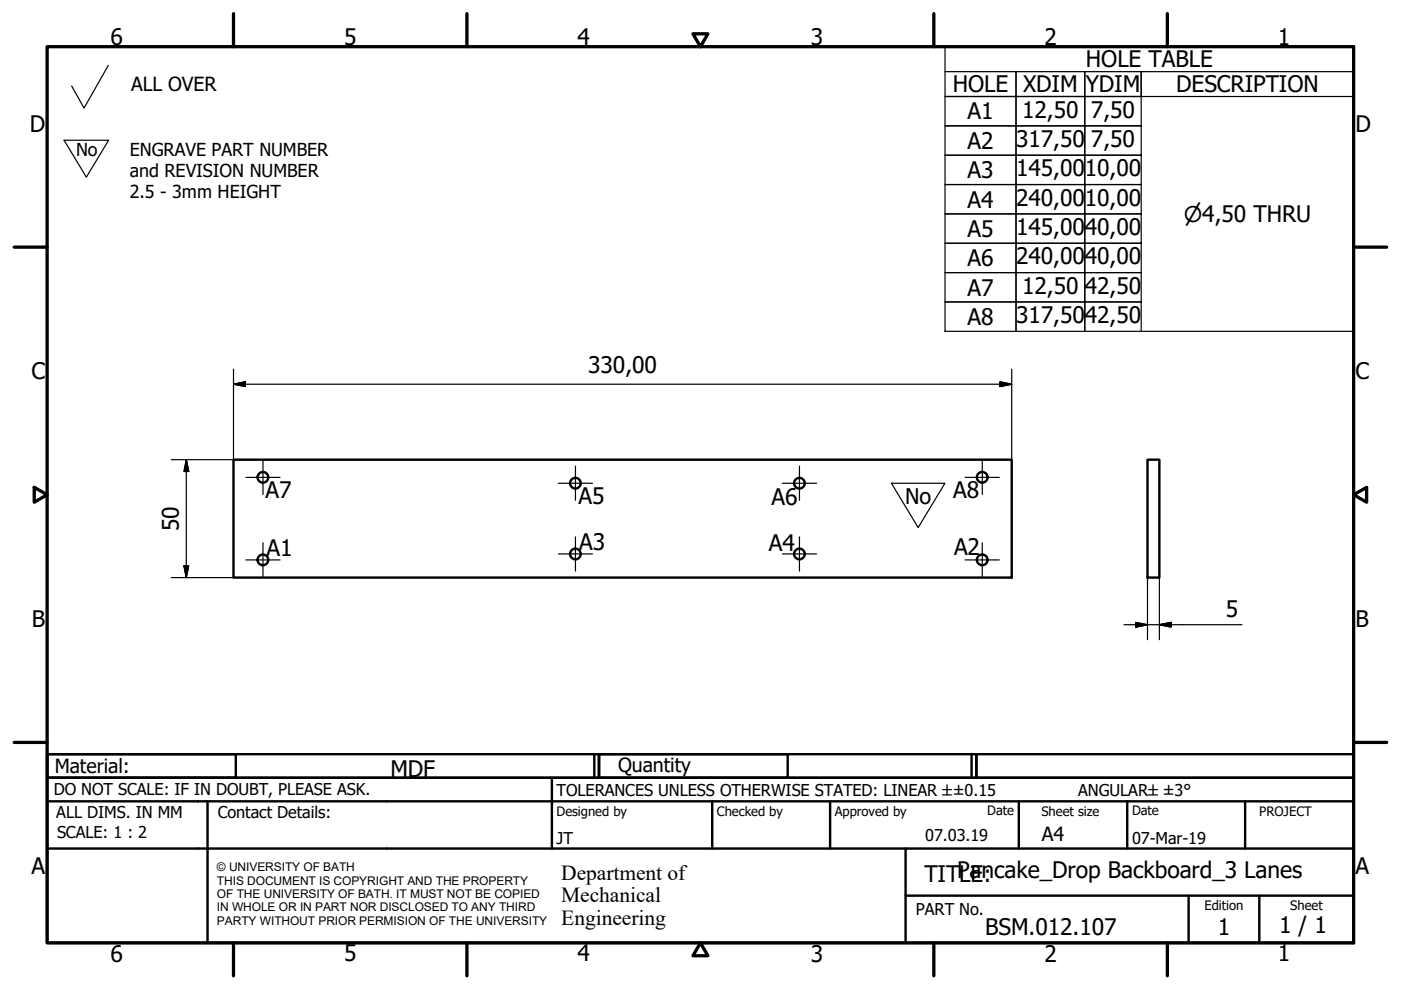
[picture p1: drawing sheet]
<svg xmlns="http://www.w3.org/2000/svg" width="297mm" height="210mm" viewBox="0 0 297 210" stroke-linecap="round" stroke-linejoin="round" font-family="sans-serif">
<!-- layer: Visible (ISO) -->
<g fill="none" stroke="#000" stroke-width=".51">
<path d="M49.5 97.5h165v25h-165zM243.3 97.5h2.5v25h-2.5z"/>
<circle cx="55.7" cy="118.7" r="1.13"/>
<circle cx="55.7" cy="101.2" r="1.13"/>
<circle cx="122" cy="102.5" r="1.13"/>
<circle cx="122" cy="117.5" r="1.13"/>
<circle cx="169.5" cy="102.5" r="1.13"/>
<circle cx="169.5" cy="117.5" r="1.13"/>
<circle cx="208.2" cy="118.7" r="1.13"/>
<circle cx="208.2" cy="101.2" r="1.13"/>
</g>
<!-- layer: Border (ISO) -->
<g fill="none" stroke="#000" stroke-width=".7">
<path d="M10 9.9h277v190h-277zM49.5 2.9v7M99 2.9v7M146.9 7.2h3.2l-1.6 2.7zM198 2.9v7M247.5 2.9v7M3 52.4h7M287 52.4h7M7.3 103.3l2.7 1.6-2.7 1.6zM287 104.9l2.8-1.6v3.2zM3 157.4h7M287 157.4h7"/>
<path d="M49.5 199.9v7M99 199.9v7M148.5 199.9l1.6 2.7h-3.2zM198 199.9v7M247.5 199.9v7"/>
</g>
<!-- layer: Title (ISO) -->
<g fill="none" stroke="#000" stroke-width=".51">
<path d="M10 159.9h40v5h-40zM10 159.9h117v5h-117zM126 159.9v5M127 159.9h40v5h-40zM127 159.9h80v5h-80zM206 159.9v5M207 159.9h80v5h-80zM10 169.9v-5h277v5M10 169.9h277v30h-277zM10 179.9h277M44 169.9v30M117 164.9v15"/>
<path d="M151 169.9v10M176 169.9v10M192 179.9v20M216 169.9v10M239 169.9v10M264 169.9v10M192 189.9h95M252 189.9v10M267 189.9v10"/>
</g>
<!-- layer: Sketch Geometry (ISO) -->
<path d="M23 13.9l-5.2 9-2.6-4.7M13.6 29.7h9.4l-4.7 7.9zM189 102.5h11.3l-5.6 9.4z" fill="none" stroke="#000" stroke-width=".25"/>
<path d="M194.6 121.3h.1" fill="none" stroke="#fff" stroke-width=".21"/>
<!-- layer: Symbol (ISO) -->
<g fill="none" stroke="#000" stroke-width=".25">
<path d="M200.4 15.2h15v5.3h-15h15v6.2h-15h15v6.2h-15h15v6.2h-15h15v6.3h-15h15v6.2h-15h15v6.2h-15h15v6.2h-15h15v6.2v-6.2h14.6v6.2v-6.2h12v6.2M200.4 9.9h86.6v60.3h-86.6zM215.4 15.2h14.6v5.3h-14.6zM230 15.2h12v5.3h-12zM287 15.2h-45v5.3h45M215.4 20.5h14.6v6.2h-14.6zM215.4 26.7h14.6v6.2h-14.6zM215.4 32.9h14.6v6.2h-14.6zM215.4 39.1h14.6v6.3h-14.6zM230 20.5h12v6.2h-12zM230 26.7h12v6.2h-12zM230 32.9h12v6.2h-12z"/>
<path d="M230 39.1h12v6.3h-12zM215.4 45.4h14.6v6.2h-14.6zM215.4 51.6h14.6v6.2h-14.6zM215.4 57.8h14.6v6.2h-14.6zM230 45.4h12v6.2h-12zM230 51.6h12v6.2h-12zM230 57.8h12v6.2h-12z"/>
</g>
<!-- layer: Center Mark (ISO) -->
<g fill="none" stroke="#000" stroke-width=".25">
<path d="M55.8 97.6v7.2M122 98.8v7.3M169.5 98.8v7.3M208.3 97.6v7.2M52.1 118.7h7.3M52.1 101.2h7.3M55.8 115.1v7.2M118.4 117.4h7.2M118.4 102.5h7.2M122 113.8v7.3M165.9 102.5h7.2M165.9 117.4h7.2"/>
<path d="M169.5 113.8v7.3M204.6 118.7h7.3M204.6 101.2h7.3M208.3 115.1v7.2"/>
</g>
<!-- layer: Dimension (ISO) -->
<g fill="none" stroke="#000" stroke-width=".25">
<path d="M49.5 78.3v19.2h-13.2M214.5 78.3v19.2M39.5 97.5l.5 2.5h-1zM39.5 97.5v25M49.5 81.5l2.5-.5v1zM49.5 81.5h165M212 81l2.5 .5-2.5 .5zM39 120h1l-.5 2.5zM36.3 122.5h13.2M238.3 132.5h25M240.8 132l2.5 .5-2.5 .5zM243.3 122.5v13.1"/>
<path d="M245.8 132.5l2.5-.5v1zM245.8 122.5v13.1"/>
</g>
<path d="M39.5 97.5l.5 2.5zM39.5 97.5l.5 2.5h-1zM49.5 81.5l2.5-.5zM49.5 81.5l2.5-.5v1zM212 82l2.5-.5zM212 81l2.5 .5-2.5 .5zM39 120l.5 2.5zM39 120h1l-.5 2.5zM240.8 133l2.5-.5zM240.8 132l2.5 .5-2.5 .5zM245.8 132.5l2.5-.5zM245.8 132.5l2.5-.5v1z" fill="#000" stroke="#000" stroke-width=".25"/>
<g font-size="4.8">
<text x="23.4" y="9.5">6</text>
<text x="72.9" y="9.5">5</text>
<text x="122.4" y="9.5">4</text>
<text x="171.9" y="9.5">3</text>
<text x="221.4" y="9.5">2</text>
<text x="270.9" y="9.5">1</text>
<text x="230.3" y="14.3">HOLE TABLE</text>
<text x="202" y="19.6">HOLE</text>
<text x="216.9" y="19.6">XDIM</text>
<text x="230.2" y="19.6">YDIM</text>
<text x="249.4" y="19.6">DESCRIPTION</text>
<text x="6.3" y="27.9">D</text>
<text x="205.1" y="25.3">A1</text>
<text x="216.7" y="24.9">12,50</text>
<text x="231.3" y="24.9">7,50</text>
<text x="287.4" y="27.9">D</text>
<text x="205.1" y="31.6">A2</text>
<text x="215.4" y="31.2">317,50</text>
<text x="231.3" y="31.2">7,50</text>
<text x="205.1" y="37.8">A3</text>
<text x="215.4" y="37.4">145,00</text>
<text x="230" y="37.4">10,00</text>
<text x="205.1" y="44">A4</text>
<text x="215.4" y="43.6">240,00</text>
<text x="230" y="43.6">10,00</text>
<text x="205.1" y="50.2">A5</text>
<text x="215.4" y="49.8">145,00</text>
<text x="230" y="49.8">40,00</text>
<text x="205.1" y="56.4">A6</text>
<text x="215.4" y="56">240,00</text>
<text x="230" y="56">40,00</text>
<text x="205.1" y="62.7">A7</text>
<text x="216.7" y="62.3">12,50</text>
<text x="230" y="62.3">42,50</text>
<text x="205.1" y="68.9">A8</text>
<text x="215.4" y="68.5">317,50</text>
<text x="230" y="68.5">42,50</text>
<text x="6.7" y="80.4">C</text>
<text x="124.7" y="79.1">330,00</text>
<text x="287.4" y="80.4">C</text>
<text x="56.3" y="105.7">A7</text>
<text x="122.7" y="106.8">A5</text>
<text x="163.6" y="107.1">A6</text>
<text x="202.1" y="105.7">A8</text>
<text x="37.9" y="112.6" transform="rotate(-90 37.9 112.6)">50</text>
<text x="56.5" y="117.9">A1</text>
<text x="122.8" y="116.6">A3</text>
<text x="163" y="116.9">A4</text>
<text x="202.3" y="117.7">A2</text>
<text x="259.9" y="130.9">5</text>
<text x="6.8" y="132.9">B</text>
<text x="287.4" y="132.9">B</text>
<text x="82.8" y="164.8">MDF</text>
<text x="6.7" y="185.4">A</text>
<text x="287.4" y="185.4">A</text>
<text x="196" y="187">TITPancake_Drop Backboard_3 Lanes</text>
<text x="203.4" y="187">LE:</text>
<text x="271.2" y="197.9">1 / 1</text>
<text x="23.4" y="203.9">6</text>
<text x="72.9" y="203.8">5</text>
<text x="122.4" y="203.8">4</text>
<text x="171.9" y="203.9">3</text>
<text x="208.9" y="198.2">BSM.012.107</text>
<text x="221.4" y="203.9">2</text>
<text x="258.2" y="198.2">1</text>
<text x="270.9" y="203.8">1</text>
</g>
<g font-size="4.6">
<text x="251" y="47">⌀4,50 THRU</text>
<text x="191.9" y="106.9">No</text>
<text x="119" y="186.5">Department of</text>
<text x="119" y="191.3">Mechanical</text>
<text x="119" y="196">Engineering</text>
</g>
<g font-size="4.1">
<text x="27.8" y="19.3">ALL OVER</text>
<text x="11.6" y="163.9">Material:</text>
<text x="131" y="163.7">Quantity</text>
<text x="220.9" y="178.4">A4</text>
</g>
<g font-size="3.8">
<text x="16.1" y="33.1">No</text>
<text x="27.5" y="33">ENGRAVE PART NUMBER</text>
<text x="27.5" y="37.5">and REVISION NUMBER</text>
<text x="27.5" y="42">2.5 - 3mm HEIGHT</text>
</g>
<g font-size="3.5">
<text x="11.4" y="168.5">DO NOT SCALE: IF IN DOUBT, PLEASE ASK.</text>
<text x="11.9" y="173.5">ALL DIMS. IN MM</text>
<text x="46.2" y="173.5">Contact Details:</text>
<text x="118" y="168.8">TOLERANCES UNLESS OTHERWISE STATED: LINEAR ±±0.15</text>
<text x="228.6" y="168.8">ANGULAR±±3°</text>
<text x="12.1" y="177.6">SCALE: 1 : 2</text>
<text x="118" y="178.9">JT</text>
<text x="196.2" y="178.3">07.03.19</text>
<text x="240" y="178.9">07-Mar-19</text>
<text x="194.2" y="194.1">PART No.</text>
</g>
<g font-size="2.8">
<text x="118" y="173">Designed by</text>
<text x="152" y="173">Checked by</text>
<text x="177" y="173">Approved by</text>
<text x="209.3" y="172.9">Date</text>
<text x="220.8" y="173">Sheet size</text>
<text x="240" y="172.9">Date</text>
<text x="267" y="172.9">PROJECT</text>
<text x="255.4" y="193">Edition</text>
<text x="273.6" y="193">Sheet</text>
</g>
<g font-size="2.5">
<text x="46" y="184.7">© UNIVERSITY OF BATH</text>
<text x="46" y="187.6">THIS DOCUMENT IS COPYRIGHT AND THE PROPERTY</text>
<text x="46" y="190.4">OF THE UNIVERSITY OF BATH. IT MUST NOT BE COPIED</text>
<text x="46" y="193.2">IN WHOLE OR IN PART NOR DISCLOSED TO ANY THIRD</text>
<text x="46" y="196.1">PARTY WITHOUT PRIOR PERMISION OF THE UNIVERSITY</text>
</g>
</svg>
